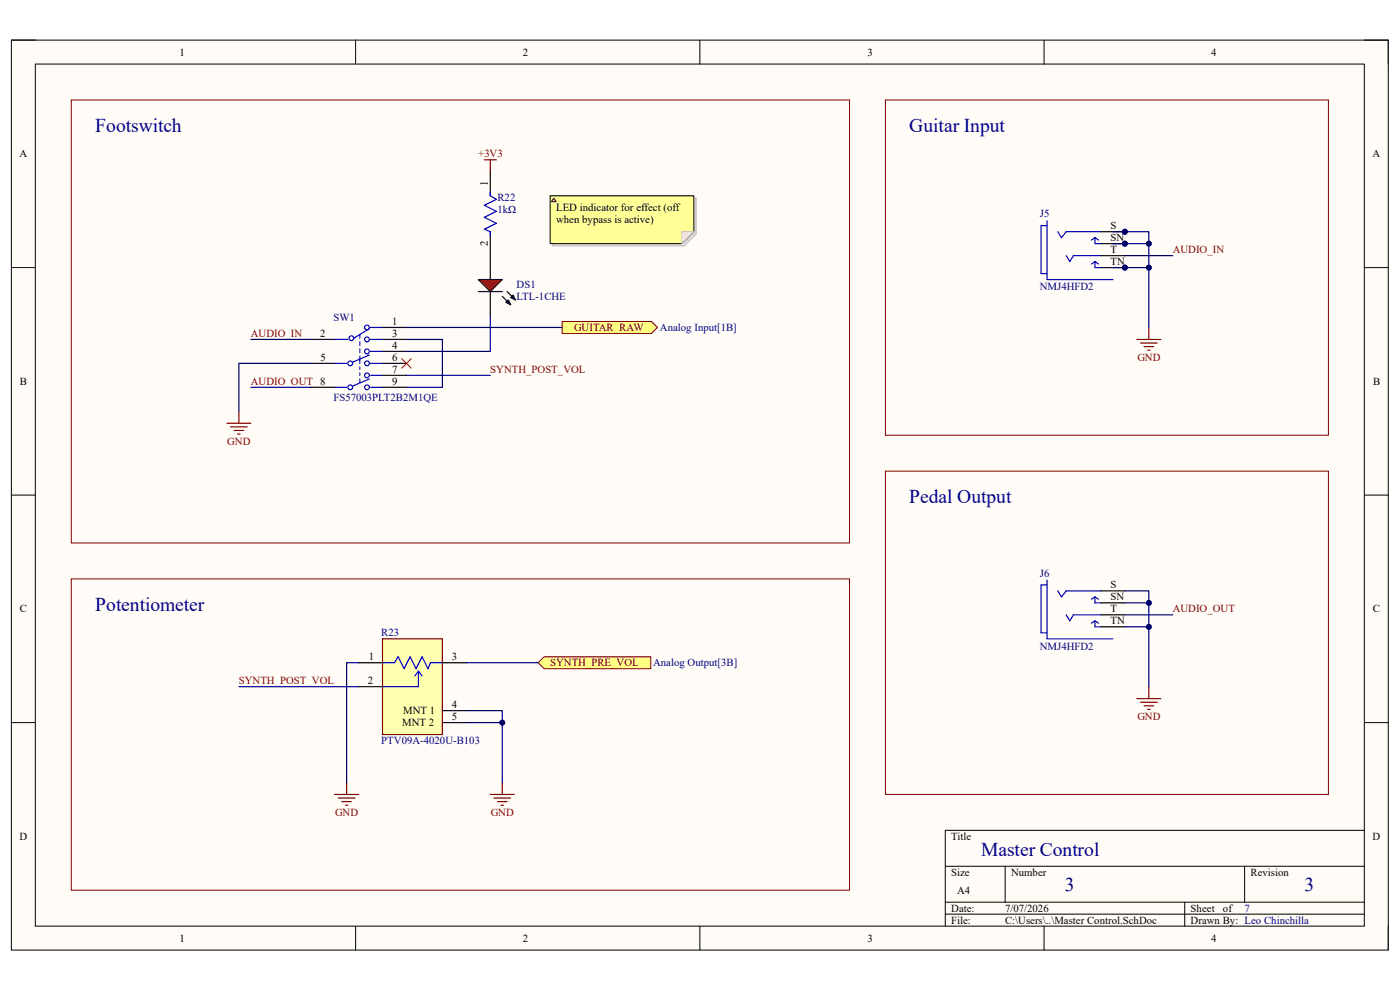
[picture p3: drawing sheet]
<svg xmlns="http://www.w3.org/2000/svg" width="297mm" height="210mm" viewBox="0 0 297 210" stroke-linecap="round" stroke-linejoin="round" font-family="sans-serif">
<path d="M2.4 8.5h292.1v193h-292.1z" fill-rule="evenodd" fill="#fffcf8"/>
<path d="M2.4 8.5h292.1v193h-292.1z" fill="none" stroke="#000" stroke-width=".21"/>
<path d="M7.5 13.6h281.9v182.9h-281.9z" fill-rule="evenodd" fill="#fffcf8"/>
<g fill="none" stroke="#000" stroke-width=".21">
<path d="M2.4 8.5h5.1M7.5 13.6h281.9v182.9h-281.9zM75.4 8.5v5.1M148.5 8.5v5.1M221.5 8.5v5.1M289.4 8.5h5.1v5.1M2.4 56.8h5.1M289.4 56.8h5.1M2.4 105h5.1M289.4 105h5.1M2.4 153.3h5.1M289.4 153.3h5.1"/>
<path d="M289.4 176.1h-88.9v20.4M75.4 196.5v5M148.5 196.5v5M200.5 183.8h88.9M200.5 191.4h88.9M200.5 193.9h88.9M213.2 183.8v7.6M221.5 196.5v5M251.3 191.4v5.1M264 183.8v7.6M294.5 196.5v5"/>
</g>
<g fill="none" stroke="#00f" stroke-width=".25">
<path d="M71 72h2.8M71 77.1h2.5M76.3 71v.8M76.3 72.5v.8M76.3 74v.8M76.3 75.6v1.5M76.3 77.8v.6M76.3 79.1v.5M78.4 75.3l-3.6 1.5M78.4 69.7l-3.3 2.1M78.6 72h2.6M78.6 69.5h2.6"/>
<path d="M78.6 74.5h2.6M78.6 77.1h2.6M78.6 79.6h2.6M71 82.2h2.5M76.3 80.4v.8M78.4 80.4l-3.6 1.5M78.6 82.2h2.6"/>
<circle cx="74.3" cy="77.1" r=".51"/>
<circle cx="74.6" cy="71.8" r=".51"/>
<circle cx="77.9" cy="77.1" r=".51"/>
<circle cx="77.9" cy="74.5" r=".51"/>
<circle cx="77.9" cy="69.5" r=".51"/>
<circle cx="77.9" cy="79.6" r=".51"/>
<circle cx="77.9" cy="72" r=".51"/>
<circle cx="74.3" cy="82.2" r=".51"/>
<circle cx="77.9" cy="82.2" r=".51"/>
</g>
<path d="M65.9 77.1h5.1M65.9 72h5.1M81.2 74.5h5M81.2 77.1h5M81.2 79.6h5M81.2 69.5h5M81.2 72h5M65.9 82.2h5.1M81.2 82.2h5" fill="none" stroke="#000" stroke-width=".25"/>
<circle cx="238.6" cy="49.1" r=".51" fill="#000080"/>
<circle cx="238.6" cy="49.1" r=".51" fill="none" stroke="#000080" stroke-width=".21"/>
<circle cx="238.6" cy="51.7" r=".51" fill="#000080"/>
<circle cx="238.6" cy="51.7" r=".51" fill="none" stroke="#000080" stroke-width=".21"/>
<circle cx="238.6" cy="56.8" r=".51" fill="#000080"/>
<circle cx="238.6" cy="56.8" r=".51" fill="none" stroke="#000080" stroke-width=".21"/>
<path d="M222.1 46.9v12.4h14M222.1 47.9h-1.2v10.1h1.2M224.4 49.1l.8 1.3 1-1.3h7.4M226.2 54.2l.8 1.3 .7-1.3h5.9M232.3 50.4l.8 .5M232.3 50.4v1.3h1.3M232.3 55.5v1.3h1.3M232.3 50.4l-.8 .5M232.3 55.5l-.8 .5M232.3 55.5l.8 .5" fill="none" stroke="#00f" stroke-width=".25"/>
<path d="M233.6 49.1h5" fill="none" stroke="#000" stroke-width=".25"/>
<circle cx="238.6" cy="49.1" r=".51" fill="#000080"/>
<circle cx="238.6" cy="49.1" r=".51" fill="none" stroke="#000080" stroke-width=".21"/>
<path d="M233.6 51.7h5" fill="none" stroke="#000" stroke-width=".25"/>
<circle cx="238.6" cy="51.7" r=".51" fill="#000080"/>
<circle cx="238.6" cy="51.7" r=".51" fill="none" stroke="#000080" stroke-width=".21"/>
<path d="M233.6 54.2h5M233.6 56.8h5" fill="none" stroke="#000" stroke-width=".25"/>
<circle cx="238.6" cy="56.8" r=".51" fill="#000080"/>
<circle cx="238.6" cy="56.8" r=".51" fill="none" stroke="#000080" stroke-width=".21"/>
<path d="M241.2 72h5.1M241.9 72.8h3.6M242.7 73.5h2M243.5 74.3h.5M243.7 69.5v2.5" fill="none" stroke="#800000" stroke-width=".25"/>
<path d="M119.3 68.2h18.9l1.3 1.3-1.3 1.2h-18.9z" fill-rule="evenodd" fill="#ffff80"/>
<path d="M119.3 68.2h18.9l1.3 1.3-1.3 1.2h-18.9z" fill="none" stroke="#800000" stroke-width=".21"/>
<path d="M48.1 89.8h5.1M48.9 90.6h3.6M49.7 91.3h2M50.4 92.1h.5M50.7 87.2v2.6M241.2 148.2h5.1M241.9 149h3.6M242.7 149.7h2M243.5 150.5h.5M243.7 145.7v2.5" fill="none" stroke="#800000" stroke-width=".25"/>
<path d="M222.1 123.1v12.4h14M222.1 124.1h-1.2v10.1h1.2M224.4 125.3l.8 1.3 1-1.3h7.4M226.2 130.4l.8 1.3 .7-1.3h5.9M232.3 126.6l.8 .5M232.3 126.6v1.3h1.3M232.3 131.7v1.3h1.3M232.3 126.6l-.8 .5M232.3 131.7l-.8 .5M232.3 131.7l.8 .5" fill="none" stroke="#00f" stroke-width=".25"/>
<path d="M104 54.2v5.1M104 61.8v5.1M233.6 125.3h5M233.6 127.9h5M233.6 130.4h5M233.6 133h5" fill="none" stroke="#000" stroke-width=".25"/>
<path d="M101.5 59.3h5.1l-2.6 2.5z" fill="#f00"/>
<path d="M101.5 59.3h5.1l-2.6 2.5zM101.5 61.8h5.1M106.6 62.9l1.7 1.7M107.3 64.1l.5-.5 .5 1zM107.6 61.8l1.8 1.8M108.3 63.1l.5-.5 .6 1z" fill="none" stroke="#000" stroke-width=".25"/>
<path d="M107.3 64.1l.5-.5 .5 1zM108.3 63.1l.5-.5 .6 1z" fill="#000"/>
<path d="M102.7 33.9h2.6M104 33.9v2.5" fill="none" stroke="#800000" stroke-width=".25"/>
<path d="M85.2 76.1l2.1 2M87.3 76.1l-2.1 2" fill="none" stroke="#f00" stroke-width=".21"/>
<path d="M81.2 135.5h12.7v20.3h-12.7z" fill-rule="evenodd" fill="#ffffb0"/>
<path d="M81.2 135.5h12.7v20.3h-12.7z" fill="none" stroke="#800000" stroke-width=".25"/>
<path d="M81.2 140.6h2.5l.8-1.3 1.2 2.6 1.3-2.6 1.3 2.6 1.2-2.6 1.3 2.6 .5-1.3h2.6M88 143.4l.8-1 .7 1M88.8 142.6v3.1h-7.6" fill="none" stroke="#00f" stroke-width=".25"/>
<path d="M76.1 140.6h5.1M76.1 145.7h5.1M93.9 150.7h5M93.9 153.3h5M93.9 140.6h5" fill="none" stroke="#000" stroke-width=".25"/>
<path d="M114.2 140.6l1.2-1.3h22.7v2.6h-22.7z" fill-rule="evenodd" fill="#ffff80"/>
<path d="M15.1 21.2h165.1v94h-165.1zM187.8 21.2h94v71.1h-94zM187.8 99.9h94v68.6h-94zM15.1 122.8h165.1v66h-165.1zM114.2 140.6l1.2-1.3h22.7v2.6h-22.7z" fill="none" stroke="#800000" stroke-width=".21"/>
<path d="M71 168.5h5.1M71.8 169.3h3.5M72.5 170.1h2.1M73.3 170.8h.5M73.5 166v2.5M104 168.5h5.1M104.8 169.3h3.5M105.5 170.1h2.1M106.3 170.8h.5M106.6 166v2.5" fill="none" stroke="#800000" stroke-width=".25"/>
<path d="M104 36.4v5.1M104 49.1v5.1" fill="none" stroke="#000" stroke-width=".25"/>
<path d="M104 40.8v.7l1.3 .8-2.6 1.3 2.6 1.2-2.6 1.3 2.6 1.3-2.6 1.2 1.3 .5v.8" fill="none" stroke="#00f" stroke-width=".25"/>
<path d="M236.1 51.7h7.6" fill="none" stroke="#000080" stroke-width=".25"/>
<circle cx="243.7" cy="51.7" r=".51" fill="#000080"/>
<circle cx="243.7" cy="51.7" r=".51" fill="none" stroke="#000080" stroke-width=".21"/>
<circle cx="238.6" cy="51.7" r=".51" fill="#000080"/>
<circle cx="238.6" cy="51.7" r=".51" fill="none" stroke="#000080" stroke-width=".21"/>
<path d="M236.1 49.1h7.6v20.4" fill="none" stroke="#000080" stroke-width=".25"/>
<circle cx="238.6" cy="49.1" r=".51" fill="#000080"/>
<circle cx="238.6" cy="49.1" r=".51" fill="none" stroke="#000080" stroke-width=".21"/>
<circle cx="243.7" cy="51.7" r=".51" fill="#000080"/>
<circle cx="243.7" cy="51.7" r=".51" fill="none" stroke="#000080" stroke-width=".21"/>
<circle cx="243.7" cy="56.8" r=".51" fill="#000080"/>
<circle cx="243.7" cy="56.8" r=".51" fill="none" stroke="#000080" stroke-width=".21"/>
<path d="M236.1 56.8h7.6" fill="none" stroke="#000080" stroke-width=".25"/>
<circle cx="238.6" cy="56.8" r=".51" fill="#000080"/>
<circle cx="238.6" cy="56.8" r=".51" fill="none" stroke="#000080" stroke-width=".21"/>
<circle cx="243.7" cy="56.8" r=".51" fill="#000080"/>
<circle cx="243.7" cy="56.8" r=".51" fill="none" stroke="#000080" stroke-width=".21"/>
<path d="M65.9 77.1h-15.2v10.1M86.2 72h7.7v10.2h-7.7M238.6 125.3h5.1v20.4" fill="none" stroke="#000080" stroke-width=".25"/>
<circle cx="243.7" cy="127.9" r=".51" fill="#000080"/>
<circle cx="243.7" cy="127.9" r=".51" fill="none" stroke="#000080" stroke-width=".21"/>
<circle cx="243.7" cy="133" r=".51" fill="#000080"/>
<circle cx="243.7" cy="133" r=".51" fill="none" stroke="#000080" stroke-width=".21"/>
<path d="M238.6 127.9h5.1" fill="none" stroke="#000080" stroke-width=".25"/>
<circle cx="243.7" cy="127.9" r=".51" fill="#000080"/>
<circle cx="243.7" cy="127.9" r=".51" fill="none" stroke="#000080" stroke-width=".21"/>
<path d="M238.6 133h5.1" fill="none" stroke="#000080" stroke-width=".25"/>
<circle cx="243.7" cy="133" r=".51" fill="#000080"/>
<circle cx="243.7" cy="133" r=".51" fill="none" stroke="#000080" stroke-width=".21"/>
<path d="M86.2 69.5h33.1M104 66.9v7.6h-17.8M76.1 140.6h-2.6v25.4M98.9 150.7h7.7v15.3M98.9 140.6h15.3" fill="none" stroke="#000080" stroke-width=".25"/>
<circle cx="106.6" cy="153.3" r=".51" fill="#000080"/>
<circle cx="106.6" cy="153.3" r=".51" fill="none" stroke="#000080" stroke-width=".21"/>
<path d="M98.9 153.3h7.7" fill="none" stroke="#000080" stroke-width=".25"/>
<circle cx="106.6" cy="153.3" r=".51" fill="#000080"/>
<circle cx="106.6" cy="153.3" r=".51" fill="none" stroke="#000080" stroke-width=".21"/>
<path d="M238.6 54.2h10.2M53.2 72h12.7M86.2 79.6h17.8M53.2 82.2h12.7M238.6 130.4h10.2M50.7 145.7h25.4" fill="none" stroke="#000080" stroke-width=".25"/>
<path d="M117.2 42h30.5v7.7l-2.5 2.5h-28z" fill-rule="evenodd" fill="#e0ddd7"/>
<path d="M117.2 42h30.5v7.7l-2.5 2.5h-28z" fill="none" stroke="#bfbdba" stroke-width=".21"/>
<path d="M116.7 41.5h30.5v7.6l-2.5 2.6h-28z" fill-rule="evenodd" fill="#ffff96"/>
<path d="M116.7 41.5h30.5v7.6l-2.5 2.6h-28z" fill="none" stroke="#000" stroke-width=".21"/>
<path d="M144.7 49.1h2.5l-2.5 2.6z" fill="#f2f0d8"/>
<path d="M144.7 49.1h2.5l-2.5 2.6z" fill="none" stroke="#bfbdba" stroke-width=".21"/>
<path d="M117.5 42l.5 .8h-1z" fill="#ffcc78"/>
<path d="M117.5 42l.5 .8h-1z" fill="none" stroke="#300" stroke-width=".21"/>
<g font-size="4.1" fill="#000080">
<text x="20.2" y="27.9">Footswitch</text>
<text x="192.9" y="27.9">Guitar Input</text>
<text x="192.9" y="106.7">Pedal Output</text>
<text x="20.2" y="129.5">Potentiometer</text>
<text x="208.2" y="181.6">Master Control</text>
<text x="225.9" y="189">3</text>
<text x="276.8" y="189">3</text>
</g>
<g font-size="2.3">
<text x="38.1" y="11.8">1</text>
<text x="110.9" y="11.8">2</text>
<text x="184" y="11.8">3</text>
<text x="256.9" y="11.8">4</text>
<text x="4.1" y="33.4">A</text>
<text x="291.2" y="33.4">A</text>
<text x="103.5" y="39.5" transform="rotate(-90 103.5 39.5)">1</text>
<text x="118" y="44.8">LED indicator for effect (off</text>
<text x="118" y="47.4">when bypass is active)</text>
<text x="103.5" y="52.2" transform="rotate(-90 103.5 52.2)">2</text>
<text x="235.6" y="48.6">S</text>
<text x="235.6" y="51.2">SN</text>
<text x="235.6" y="53.7">T</text>
<text x="235.6" y="56.3">TN</text>
<text x="67.9" y="71.5">2</text>
<text x="83.2" y="69">1</text>
<text x="83.2" y="71.5">3</text>
<text x="68" y="76.6">5</text>
<text x="83.2" y="74">4</text>
<text x="83.2" y="76.6">6</text>
<text x="4.2" y="81.7">B</text>
<text x="83.2" y="79.1">7</text>
<text x="83.2" y="81.7">9</text>
<text x="291.3" y="81.7">B</text>
<text x="235.6" y="124.8">S</text>
<text x="4.2" y="129.9">C</text>
<text x="235.6" y="127.4">SN</text>
<text x="235.6" y="129.9">T</text>
<text x="291.3" y="129.9">C</text>
<text x="235.6" y="132.5">TN</text>
<text x="78.3" y="140.1">1</text>
<text x="95.9" y="140.1">3</text>
<text x="78.1" y="145.2">2</text>
<text x="85.3" y="154.1">MNT 2</text>
<text x="85.6" y="151.5">MNT 1</text>
<text x="95.9" y="150.2">4</text>
<text x="95.9" y="152.8">5</text>
<text x="4.1" y="178.2">D</text>
<text x="201.8" y="178.2">Title</text>
<text x="291.2" y="178.2">D</text>
<text x="201.8" y="185.8">Size</text>
<text x="214.5" y="185.8">Number</text>
<text x="265.3" y="185.8">Revision</text>
<text x="203.1" y="189.6">A4</text>
<text x="201.8" y="193.4">Date:</text>
<text x="201.8" y="196">File:</text>
<text x="213.2" y="196">C:\Users\..\Master Control.SchDoc</text>
<text x="213.2" y="193.4">7/07/2026</text>
<text x="252.6" y="196">Drawn By: Leo Chinchilla</text>
<text x="252.6" y="193.4">Sheet</text>
<text x="259.5" y="193.4">of</text>
<text x="38.1" y="199.8">1</text>
<text x="110.9" y="199.8">2</text>
<text x="184" y="199.8">3</text>
<text x="256.9" y="199.8">4</text>
</g>
<g font-size="2.3" fill="#800000">
<text x="101.5" y="33.4">+3V3</text>
<text x="248.8" y="53.7">AUDIO_IN</text>
<text x="53.2" y="71.5">AUDIO_IN</text>
<text x="121.8" y="70.2">GUITAR_RAW</text>
<text x="241.3" y="76.6">GND</text>
<text x="53.2" y="81.7">AUDIO_OUT 8</text>
<text x="104" y="79.1">SYNTH_POST_VOL</text>
<text x="48.2" y="94.4">GND</text>
<text x="248.8" y="129.9">AUDIO_OUT</text>
<text x="116.7" y="141.4">SYNTH_PRE_VOL</text>
<text x="50.7" y="145.2">SYNTH_POST_VOL</text>
<text x="241.3" y="152.8">GND</text>
<text x="71.1" y="173.1">GND</text>
<text x="104.1" y="173.1">GND</text>
</g>
<g font-size="2.3" fill="#000080">
<text x="105.5" y="42.5">R22</text>
<text x="105.5" y="45.1">1kΩ</text>
<text x="220.6" y="46.1">J5</text>
<text x="109.6" y="61.1">DS1</text>
<text x="109.6" y="63.6">LTL-1CHE</text>
<text x="220.6" y="61.6">NMJ4HFD2</text>
<text x="70.7" y="68.2">SW1</text>
<text x="140" y="70.2">Analog Input[1B]</text>
<text x="70.7" y="85">FS57003PLT2B2M1QE</text>
<text x="220.6" y="122.3">J6</text>
<text x="80.9" y="135">R23</text>
<text x="220.6" y="137.8">NMJ4HFD2</text>
<text x="138.6" y="141.4">Analog Output[3B]</text>
<text x="80.9" y="157.9">PTV09A-4020U-B103</text>
<text x="264" y="193.4">7</text>
</g>
</svg>
